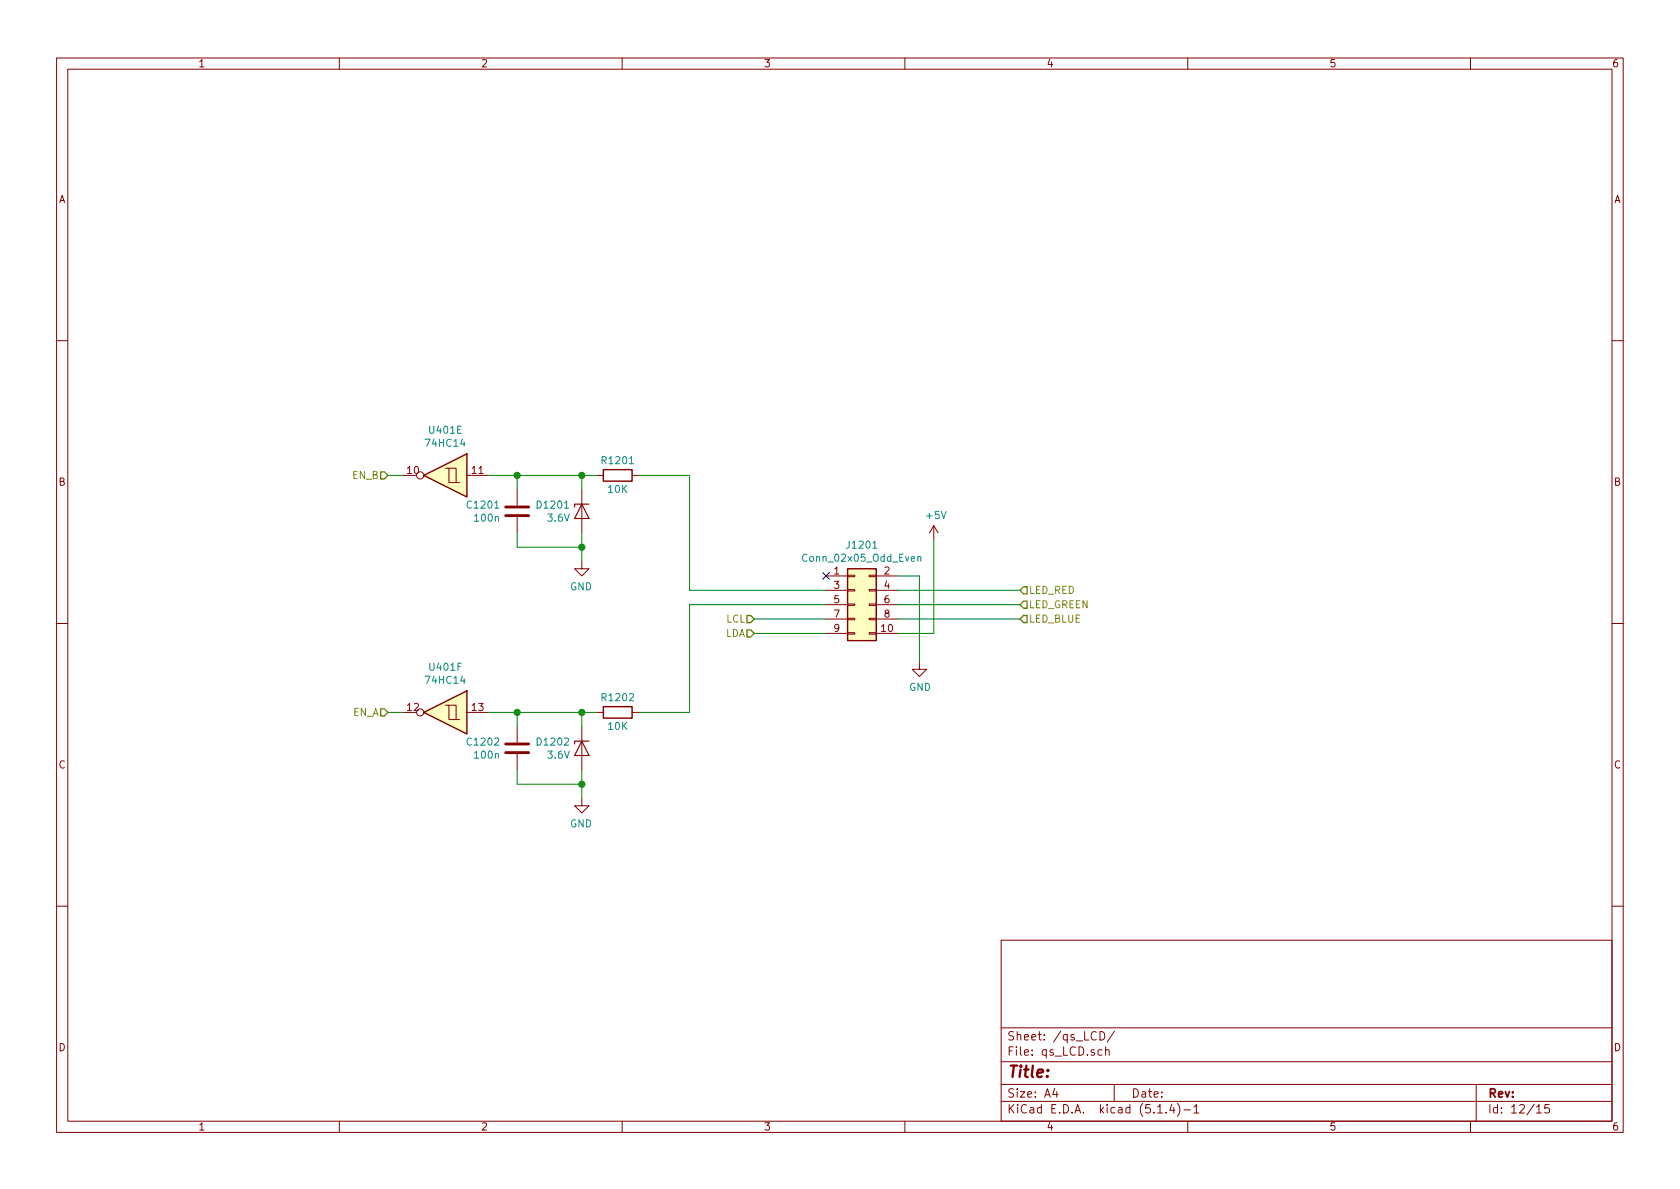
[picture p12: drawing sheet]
EESchema Schematic File Version 4
LIBS:quickstep_controller-cache
EELAYER 30 0
EELAYER END
$Descr A4 11693 8268
encoding utf-8
Sheet 12 15
Title ""
Date ""
Rev ""
Comp ""
Comment1 ""
Comment2 ""
Comment3 ""
Comment4 ""
$EndDescr
$Comp
L Connector_Generic:Conn_02x05_Odd_Even J1201
U 1 1
P 5950 4200
F 0 "J1201" H 6000 4617 50  0000 C CNN
F 1 "Conn_02x05_Odd_Even" H 6000 4526 50  0000 C CNN
F 2 "Connector_IDC:IDC-Header_2x05_P2.54mm_Vertical" H 5950 4200 50  0001 C CNN
F 3 "~" H 5950 4200 50  0001 C CNN
	1    5950 4200
	1    0    0    -1  
$EndComp
NoConn ~ 5750 4000
Wire Wire Line
	4800 4100 5750 4100
Wire Wire Line
	4800 4200 5750 4200
Wire Wire Line
	5250 4300 5750 4300
Wire Wire Line
	5250 4400 5750 4400
Wire Wire Line
	6250 4100 7100 4100
Wire Wire Line
	6250 4200 7100 4200
Wire Wire Line
	6250 4300 7100 4300
Text HLabel 5250 4300 0    50   Input ~ 0
LCL
Text HLabel 5250 4400 0    50   Input ~ 0
LDA
Text HLabel 7100 4100 2    50   Input ~ 0
LED_RED
Text HLabel 7100 4200 2    50   Input ~ 0
LED_GREEN
Text HLabel 7100 4300 2    50   Input ~ 0
LED_BLUE
$Comp
L power:+5V #PWR01204
U 1 1
P 6500 3750
F 0 "#PWR01204" H 6500 3600 50  0001 C CNN
F 1 "+5V" H 6515 3923 50  0000 C CNN
F 2 "" H 6500 3750 50  0001 C CNN
F 3 "" H 6500 3750 50  0001 C CNN
	1    6500 3750
	1    0    0    -1  
$EndComp
Wire Wire Line
	6500 3750 6500 4400
Wire Wire Line
	6500 4400 6250 4400
$Comp
L power:GND #PWR01203
U 1 1
P 6400 4600
F 0 "#PWR01203" H 6400 4350 50  0001 C CNN
F 1 "GND" H 6405 4427 50  0000 C CNN
F 2 "" H 6400 4600 50  0001 C CNN
F 3 "" H 6400 4600 50  0001 C CNN
	1    6400 4600
	1    0    0    -1  
$EndComp
Wire Wire Line
	6400 4600 6400 4000
Wire Wire Line
	6400 4000 6250 4000
$Comp
L Device:R R?
U 1 1
P 4300 3300
AR Path="/5E37B36B/5E8413B3" Ref="R?"  Part="1" 
AR Path="/5E7722F9/5E8413B3" Ref="R1201"  Part="1" 
F 0 "R1201" V 4400 3300 50  0000 C CNN
F 1 "10K" V 4200 3300 50  0000 C CNN
F 2 "Resistor_SMD:R_0603_1608Metric_Pad1.05x0.95mm_HandSolder" V 4230 3300 50  0001 C CNN
F 3 "~" H 4300 3300 50  0001 C CNN
	1    4300 3300
	0    1    -1   0   
$EndComp
$Comp
L Device:C C?
U 1 1
P 3600 3550
AR Path="/5E37B36B/5E8413BF" Ref="C?"  Part="1" 
AR Path="/5E7722F9/5E8413BF" Ref="C1201"  Part="1" 
F 0 "C1201" H 3715 3596 50  0000 L CNN
F 1 "100n" H 3715 3505 50  0000 L CNN
F 2 "Capacitor_SMD:C_0603_1608Metric_Pad1.05x0.95mm_HandSolder" H 3638 3400 50  0001 C CNN
F 3 "~" H 3600 3550 50  0001 C CNN
	1    3600 3550
	-1   0    0    -1  
$EndComp
Wire Wire Line
	4150 3300 4050 3300
Wire Wire Line
	3600 3300 3600 3400
Wire Wire Line
	4050 3400 4050 3300
Connection ~ 4050 3300
Wire Wire Line
	4050 3300 3600 3300
Wire Wire Line
	3600 3700 3600 3800
Wire Wire Line
	3600 3800 4050 3800
Wire Wire Line
	4050 3800 4050 3700
Wire Wire Line
	4050 3800 4050 3900
Connection ~ 4050 3800
$Comp
L power:GND #PWR?
U 1 1
P 4050 3900
AR Path="/5E37B36B/5E8413D8" Ref="#PWR?"  Part="1" 
AR Path="/5E7722F9/5E8413D8" Ref="#PWR01201"  Part="1" 
F 0 "#PWR01201" H 4050 3650 50  0001 C CNN
F 1 "GND" H 4055 3727 50  0000 C CNN
F 2 "" H 4050 3900 50  0001 C CNN
F 3 "" H 4050 3900 50  0001 C CNN
	1    4050 3900
	-1   0    0    -1  
$EndComp
Wire Wire Line
	3600 3300 3400 3300
Connection ~ 3600 3300
$Comp
L Device:R R?
U 1 1
P 4300 4950
AR Path="/5E37B36B/5E8445BA" Ref="R?"  Part="1" 
AR Path="/5E7722F9/5E8445BA" Ref="R1202"  Part="1" 
F 0 "R1202" V 4400 4950 50  0000 C CNN
F 1 "10K" V 4200 4950 50  0000 C CNN
F 2 "Resistor_SMD:R_0603_1608Metric_Pad1.05x0.95mm_HandSolder" V 4230 4950 50  0001 C CNN
F 3 "~" H 4300 4950 50  0001 C CNN
	1    4300 4950
	0    1    -1   0   
$EndComp
$Comp
L Device:D_Zener D?
U 1 1
P 4050 5200
AR Path="/5E37B36B/5E8445C0" Ref="D?"  Part="1" 
AR Path="/5E7722F9/5E8445C0" Ref="D1202"  Part="1" 
F 0 "D1202" V 4004 5279 50  0000 L CNN
F 1 "3.6V" V 4095 5279 50  0000 L CNN
F 2 "Diode_SMD:D_SOD-323_HandSoldering" H 4050 5200 50  0001 C CNN
F 3 "~" H 4050 5200 50  0001 C CNN
F 4 "MM3Z3V6T1G" V 4050 5200 50  0001 C CNN "Part No."
	1    4050 5200
	0    -1   1    0   
$EndComp
$Comp
L Device:C C?
U 1 1
P 3600 5200
AR Path="/5E37B36B/5E8445C6" Ref="C?"  Part="1" 
AR Path="/5E7722F9/5E8445C6" Ref="C1202"  Part="1" 
F 0 "C1202" H 3715 5246 50  0000 L CNN
F 1 "100n" H 3715 5155 50  0000 L CNN
F 2 "Capacitor_SMD:C_0603_1608Metric_Pad1.05x0.95mm_HandSolder" H 3638 5050 50  0001 C CNN
F 3 "~" H 3600 5200 50  0001 C CNN
	1    3600 5200
	-1   0    0    -1  
$EndComp
Wire Wire Line
	4150 4950 4050 4950
Wire Wire Line
	3600 4950 3600 5050
Wire Wire Line
	4050 5050 4050 4950
Connection ~ 4050 4950
Wire Wire Line
	4050 4950 3600 4950
Wire Wire Line
	3600 5350 3600 5450
Wire Wire Line
	3600 5450 4050 5450
Wire Wire Line
	4050 5450 4050 5350
Wire Wire Line
	4050 5450 4050 5550
Connection ~ 4050 5450
$Comp
L power:GND #PWR?
U 1 1
P 4050 5550
AR Path="/5E37B36B/5E8445DF" Ref="#PWR?"  Part="1" 
AR Path="/5E7722F9/5E8445DF" Ref="#PWR01202"  Part="1" 
F 0 "#PWR01202" H 4050 5300 50  0001 C CNN
F 1 "GND" H 4055 5377 50  0000 C CNN
F 2 "" H 4050 5550 50  0001 C CNN
F 3 "" H 4050 5550 50  0001 C CNN
	1    4050 5550
	-1   0    0    -1  
$EndComp
Wire Wire Line
	3600 4950 3400 4950
Connection ~ 3600 4950
Wire Wire Line
	4450 3300 4800 3300
Wire Wire Line
	4450 4950 4800 4950
Wire Wire Line
	4800 3300 4800 4100
Wire Wire Line
	4800 4200 4800 4950
$Comp
L Device:D_Zener D?
U 1 1
P 4050 3550
AR Path="/5E37B36B/5ECBE52D" Ref="D?"  Part="1" 
AR Path="/5E7722F9/5ECBE52D" Ref="D1201"  Part="1" 
F 0 "D1201" V 4004 3629 50  0000 L CNN
F 1 "3.6V" V 4095 3629 50  0000 L CNN
F 2 "Diode_SMD:D_SOD-323_HandSoldering" H 4050 3550 50  0001 C CNN
F 3 "~" H 4050 3550 50  0001 C CNN
F 4 "MM3Z3V6T1G" V 4050 3550 50  0001 C CNN "Part No."
	1    4050 3550
	0    -1   1    0   
$EndComp
Wire Wire Line
	2700 3300 2800 3300
Wire Wire Line
	2700 4950 2800 4950
Text HLabel 2700 4950 0    50   Input ~ 0
EN_A
Text HLabel 2700 3300 0    50   Input ~ 0
EN_B
$Comp
L 74xx:74HC14 U401
U 2 1
P 3100 3300
F 0 "U401" H 3100 2983 50  0000 C CNN
F 1 "74HC14" H 3100 3074 50  0000 C CNN
F 2 "Package_SO:TSSOP-14_4.4x5mm_P0.65mm" H 3100 3300 50  0001 C CNN
F 3 "http://www.ti.com/lit/gpn/sn74HC14" H 3100 3300 50  0001 C CNN
	2    3100 3300
	-1   0    0    1   
$EndComp
$Comp
L 74xx:74HC14 U401
U 3 1
P 3100 4950
F 0 "U401" H 3100 4633 50  0000 C CNN
F 1 "74HC14" H 3100 4724 50  0000 C CNN
F 2 "Package_SO:TSSOP-14_4.4x5mm_P0.65mm" H 3100 4950 50  0001 C CNN
F 3 "http://www.ti.com/lit/gpn/sn74HC14" H 3100 4950 50  0001 C CNN
	3    3100 4950
	-1   0    0    1   
$EndComp
$EndSCHEMATC
